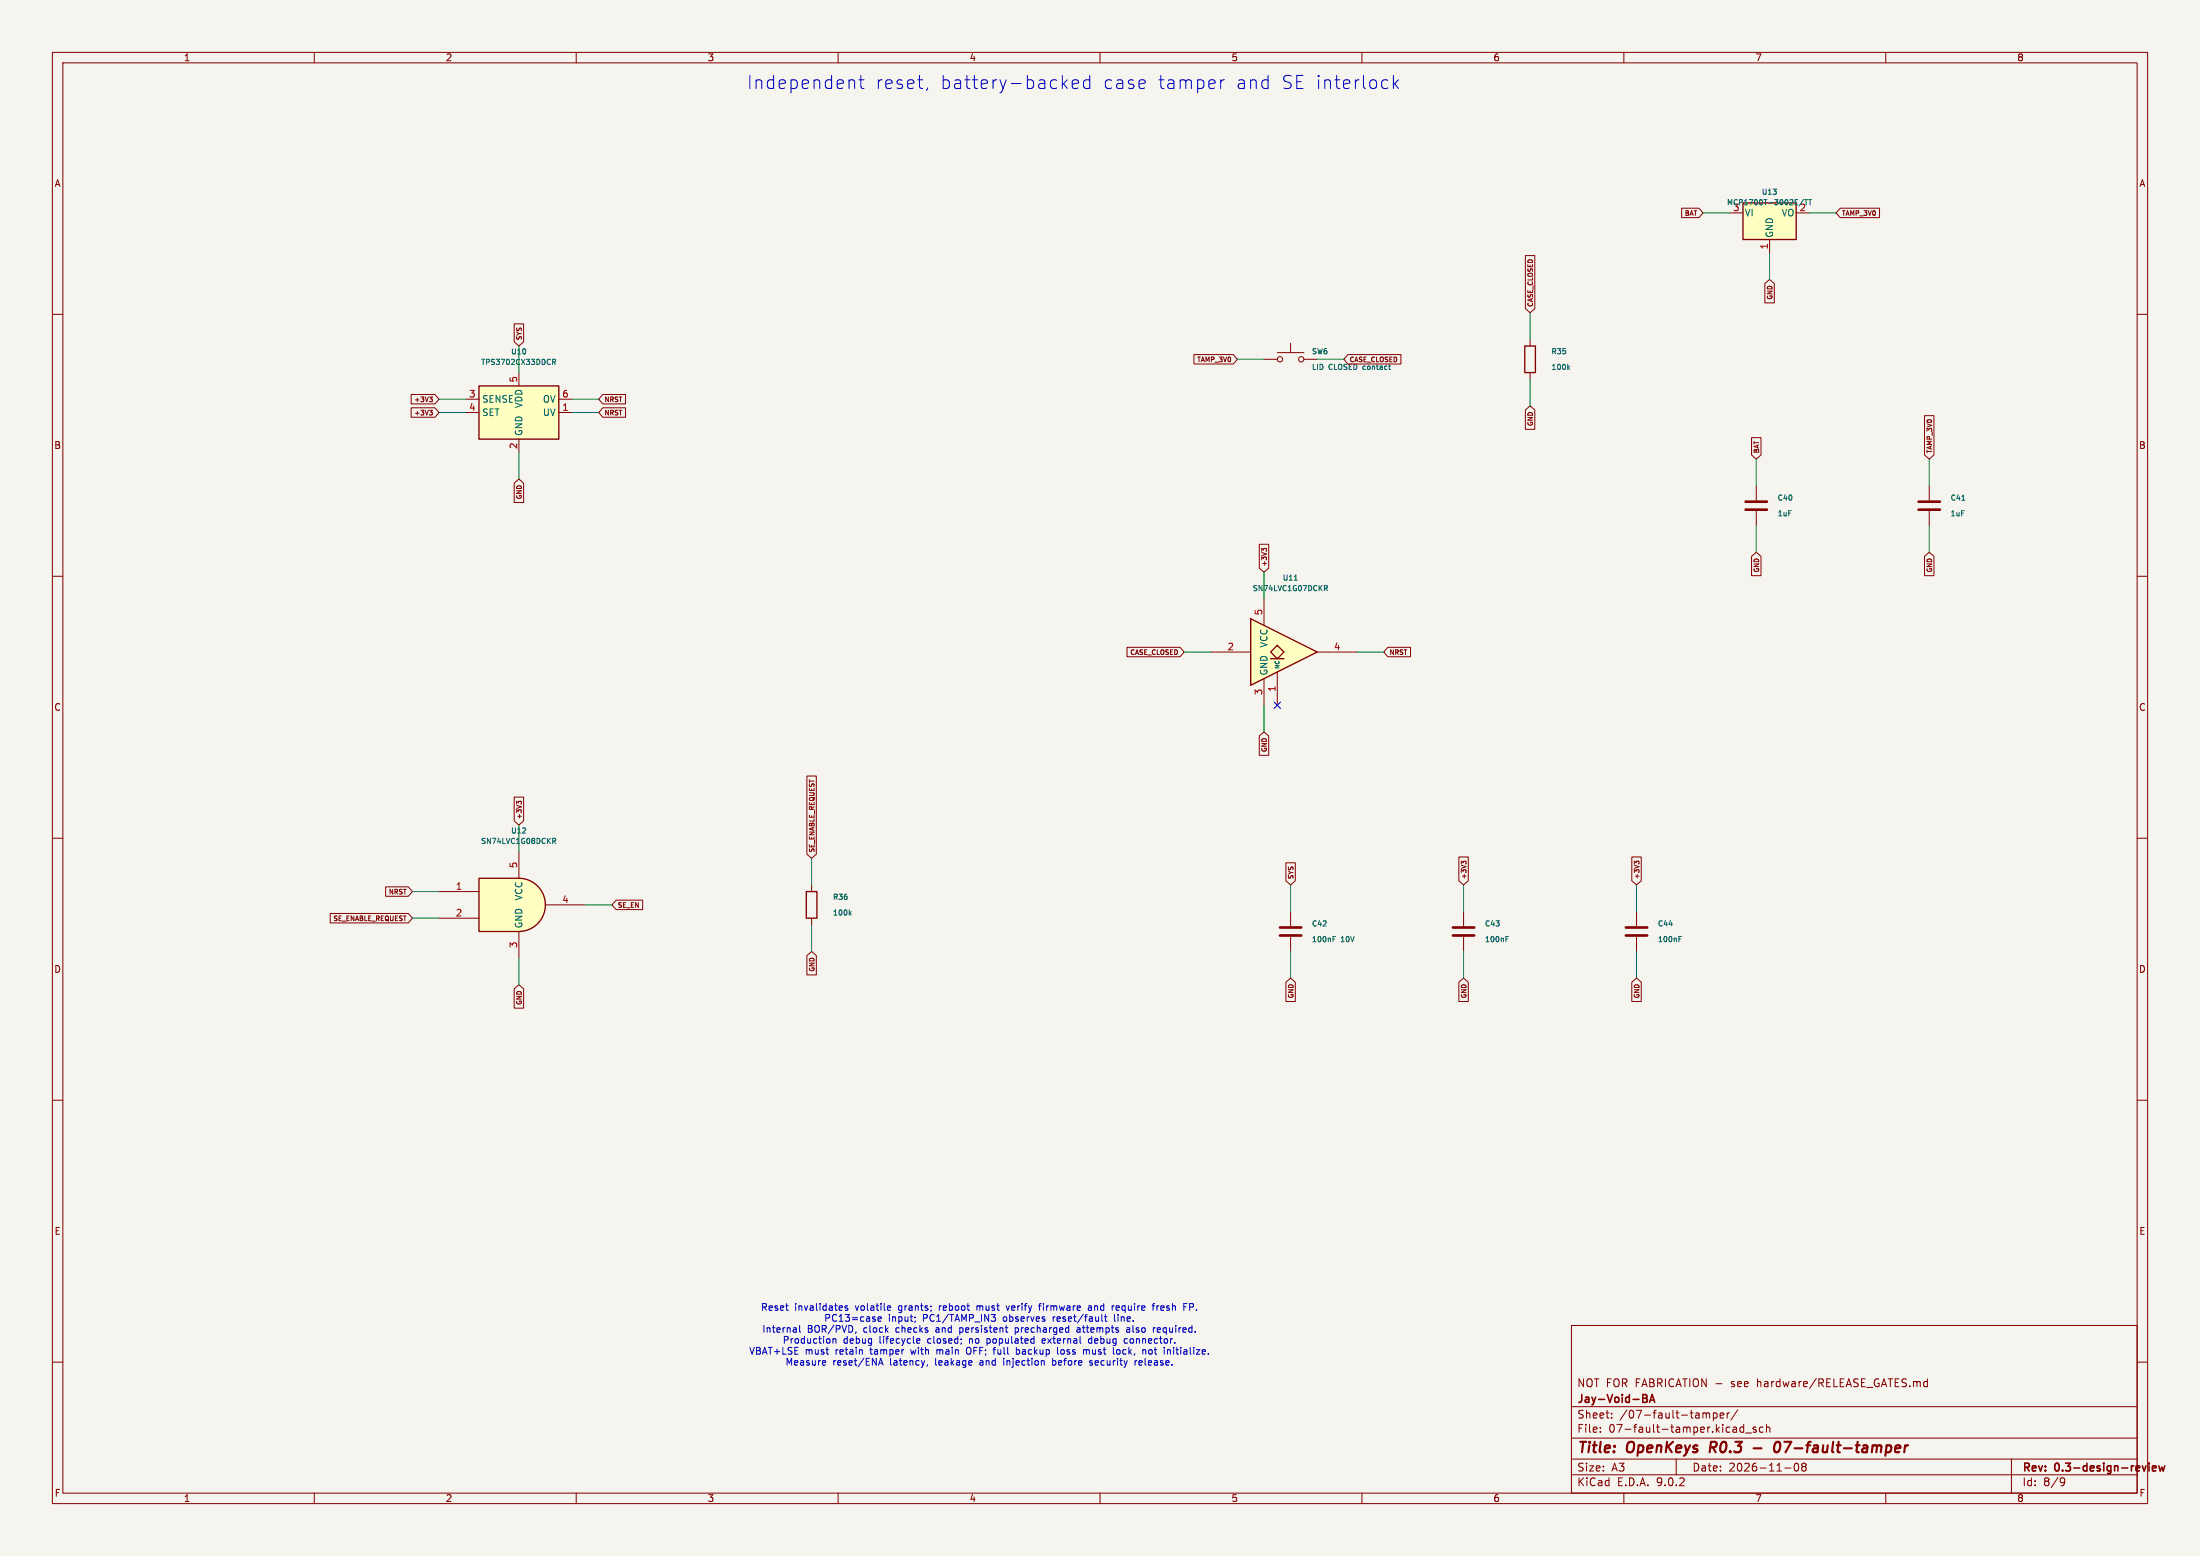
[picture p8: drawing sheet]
(kicad_sch
 (version 20250114)
 (generator "eeschema")
 (paper "A3")
 (title_block
  (title "OpenKeys R0.3 - 07-fault-tamper")
  (date "2026-11-08")
  (rev "0.3-design-review")
  (company "Jay-Void-BA")
  (comment 1 "NOT FOR FABRICATION - see hardware/RELEASE_GATES.md"))
 (lib_symbols
  (symbol "OpenKeys:MCP1700x-300xxTT"
   (pin_names
    (offset 0.254)) (exclude_from_sim no) (in_bom yes) (on_board yes)
   (property "Reference" "U" (at -3.81 3.175 0) (effects (font (size 1.27 1.27))))
   (property "Value" "MCP1700x-300xxTT" (at 0 3.175 0) (effects (font (size 1.27 1.27)) (justify left)))
   (property "Footprint" "Package_TO_SOT_SMD:SOT-23" (at 0 5.715 0) (effects (font (size 1.27 1.27)) (hide yes)))
   (property "Datasheet" "http://ww1.microchip.com/downloads/en/DeviceDoc/20001826D.pdf" (at 0 0 0) (effects (font (size 1.27 1.27)) (hide yes)))
   (property "Description" "250mA Low Quiscent Current LDO, 3.0V output, SOT-23" (at 0 0 0) (effects (font (size 1.27 1.27)) (hide yes)))
   (symbol "MCP1700x-300xxTT_0_1"
    (rectangle (start -5.08 1.905) (end 5.08 -5.08) (stroke (width 0.254) (type default)) (fill (type background))))
   (symbol "MCP1700x-300xxTT_1_1"
    (pin power_in line (at -7.62 0 0) (length 2.54) (name "VI" (effects (font (size 1.27 1.27)))) (number "3" (effects (font (size 1.27 1.27)))))
    (pin power_in line (at 0 -7.62 90) (length 2.54) (name "GND" (effects (font (size 1.27 1.27)))) (number "1" (effects (font (size 1.27 1.27)))))
    (pin power_out line (at 7.62 0 180) (length 2.54) (name "VO" (effects (font (size 1.27 1.27)))) (number "2" (effects (font (size 1.27 1.27))))))
   (embedded_fonts no))
  (symbol "OpenKeys:C"
   (pin_numbers (hide yes))
   (pin_names
    (offset 0.254)) (exclude_from_sim no) (in_bom yes) (on_board yes)
   (property "Reference" "C" (at 0.635 2.54 0) (effects (font (size 1.27 1.27)) (justify left)))
   (property "Value" "C" (at 0.635 -2.54 0) (effects (font (size 1.27 1.27)) (justify left)))
   (property "Footprint" "" (at 0.9652 -3.81 0) (effects (font (size 1.27 1.27)) (hide yes)))
   (property "Datasheet" "~" (at 0 0 0) (effects (font (size 1.27 1.27)) (hide yes)))
   (property "Description" "Unpolarized capacitor" (at 0 0 0) (effects (font (size 1.27 1.27)) (hide yes)))
   (symbol "C_0_1"
    (polyline (pts (xy -2.032 0.762) (xy 2.032 0.762)) (stroke (width 0.508) (type default)) (fill (type none)))
    (polyline (pts (xy -2.032 -0.762) (xy 2.032 -0.762)) (stroke (width 0.508) (type default)) (fill (type none))))
   (symbol "C_1_1"
    (pin passive line (at 0 3.81 270) (length 2.794) (name "~" (effects (font (size 1.27 1.27)))) (number "1" (effects (font (size 1.27 1.27)))))
    (pin passive line (at 0 -3.81 90) (length 2.794) (name "~" (effects (font (size 1.27 1.27)))) (number "2" (effects (font (size 1.27 1.27))))))
   (embedded_fonts no))
  (symbol "OpenKeys:TPS3702" (exclude_from_sim no) (in_bom yes) (on_board yes)
   (property "Reference" "U" (at -6.35 6.35 0) (effects (font (size 1.27 1.27))))
   (property "Value" "TPS3702" (at 6.35 6.35 0) (effects (font (size 1.27 1.27))))
   (property "Footprint" "Package_TO_SOT_SMD:SOT-23-6" (at 0 0 0) (effects (font (size 1.27 1.27)) (hide yes)))
   (property "Datasheet" "http://www.ti.com/lit/ds/symlink/tps3702.pdf" (at -10.16 10.16 0) (effects (font (size 1.27 1.27)) (hide yes)))
   (property "Description" "High-Accuracy, Overvoltage and Undervoltage Monitor, SOT-23-6" (at 0 0 0) (effects (font (size 1.27 1.27)) (hide yes)))
   (symbol "TPS3702_0_1"
    (rectangle (start -7.62 5.08) (end 7.62 -5.08) (stroke (width 0.254) (type default)) (fill (type background))))
   (symbol "TPS3702_1_1"
    (pin input line (at -10.16 2.54 0) (length 2.54) (name "SENSE" (effects (font (size 1.27 1.27)))) (number "3" (effects (font (size 1.27 1.27)))))
    (pin input line (at -10.16 0 0) (length 2.54) (name "SET" (effects (font (size 1.27 1.27)))) (number "4" (effects (font (size 1.27 1.27)))))
    (pin power_in line (at 0 7.62 270) (length 2.54) (name "VDD" (effects (font (size 1.27 1.27)))) (number "5" (effects (font (size 1.27 1.27)))))
    (pin power_in line (at 0 -7.62 90) (length 2.54) (name "GND" (effects (font (size 1.27 1.27)))) (number "2" (effects (font (size 1.27 1.27)))))
    (pin open_collector line (at 10.16 2.54 180) (length 2.54) (name "OV" (effects (font (size 1.27 1.27)))) (number "6" (effects (font (size 1.27 1.27)))))
    (pin open_collector line (at 10.16 0 180) (length 2.54) (name "UV" (effects (font (size 1.27 1.27)))) (number "1" (effects (font (size 1.27 1.27))))))
   (embedded_fonts no))
  (symbol "OpenKeys:SW_Push"
   (pin_numbers (hide yes))
   (pin_names
    (offset 1.016) (hide yes)) (exclude_from_sim no) (in_bom yes) (on_board yes)
   (property "Reference" "SW" (at 1.27 2.54 0) (effects (font (size 1.27 1.27)) (justify left)))
   (property "Value" "SW_Push" (at 0 -1.524 0) (effects (font (size 1.27 1.27))))
   (property "Footprint" "" (at 0 5.08 0) (effects (font (size 1.27 1.27)) (hide yes)))
   (property "Datasheet" "~" (at 0 5.08 0) (effects (font (size 1.27 1.27)) (hide yes)))
   (property "Description" "Push button switch, generic, two pins" (at 0 0 0) (effects (font (size 1.27 1.27)) (hide yes)))
   (symbol "SW_Push_0_1"
    (circle (center -2.032 0) (radius 0.508) (stroke (width 0) (type default)) (fill (type none)))
    (polyline (pts (xy 0 1.27) (xy 0 3.048)) (stroke (width 0) (type default)) (fill (type none)))
    (circle (center 2.032 0) (radius 0.508) (stroke (width 0) (type default)) (fill (type none)))
    (polyline (pts (xy 2.54 1.27) (xy -2.54 1.27)) (stroke (width 0) (type default)) (fill (type none)))
    (pin passive line (at -5.08 0 0) (length 2.54) (name "1" (effects (font (size 1.27 1.27)))) (number "1" (effects (font (size 1.27 1.27)))))
    (pin passive line (at 5.08 0 180) (length 2.54) (name "2" (effects (font (size 1.27 1.27)))) (number "2" (effects (font (size 1.27 1.27))))))
   (embedded_fonts no))
  (symbol "OpenKeys:R"
   (pin_numbers (hide yes))
   (pin_names
    (offset 0)) (exclude_from_sim no) (in_bom yes) (on_board yes)
   (property "Reference" "R" (at 2.032 0 90) (effects (font (size 1.27 1.27))))
   (property "Value" "R" (at 0 0 90) (effects (font (size 1.27 1.27))))
   (property "Footprint" "" (at -1.778 0 90) (effects (font (size 1.27 1.27)) (hide yes)))
   (property "Datasheet" "~" (at 0 0 0) (effects (font (size 1.27 1.27)) (hide yes)))
   (property "Description" "Resistor" (at 0 0 0) (effects (font (size 1.27 1.27)) (hide yes)))
   (symbol "R_0_1"
    (rectangle (start -1.016 -2.54) (end 1.016 2.54) (stroke (width 0.254) (type default)) (fill (type none))))
   (symbol "R_1_1"
    (pin passive line (at 0 3.81 270) (length 1.27) (name "~" (effects (font (size 1.27 1.27)))) (number "1" (effects (font (size 1.27 1.27)))))
    (pin passive line (at 0 -3.81 90) (length 1.27) (name "~" (effects (font (size 1.27 1.27)))) (number "2" (effects (font (size 1.27 1.27))))))
   (embedded_fonts no))
  (symbol "OpenKeys:74LVC1G07" (exclude_from_sim no) (in_bom yes) (on_board yes)
   (property "Reference" "U" (at 0 7.62 0) (effects (font (size 1.27 1.27))))
   (property "Value" "74LVC1G07" (at 3.81 -7.62 0) (effects (font (size 1.27 1.27))))
   (property "Footprint" "" (at 0 0 0) (effects (font (size 1.27 1.27)) (hide yes)))
   (property "Datasheet" "https://www.ti.com/lit/ds/symlink/sn74lvc1g07.pdf" (at 0 0 0) (effects (font (size 1.27 1.27)) (hide yes)))
   (property "Description" "Single Buffer Gate, Open Drain, Low-Voltage CMOS" (at 0 0 0) (effects (font (size 1.27 1.27)) (hide yes)))
   (symbol "74LVC1G07_0_1"
    (polyline (pts (xy -7.62 6.35) (xy -7.62 -6.35) (xy 5.08 0) (xy -7.62 6.35)) (stroke (width 0.254) (type default)) (fill (type background)))
    (polyline (pts (xy -3.81 -1.27) (xy -1.27 -1.27)) (stroke (width 0.254) (type default)) (fill (type background)))
    (polyline (pts (xy -2.54 1.27) (xy -3.81 0) (xy -2.54 -1.27) (xy -1.27 0) (xy -2.54 1.27)) (stroke (width 0.254) (type default)) (fill (type background))))
   (symbol "74LVC1G07_1_1"
    (pin input line (at -15.24 0 0) (length 7.62) (name "~" (effects (font (size 1.27 1.27)))) (number "2" (effects (font (size 1.27 1.27)))))
    (pin power_in line (at -5.08 10.16 270) (length 5.08) (name "VCC" (effects (font (size 1.27 1.27)))) (number "5" (effects (font (size 1.27 1.27)))))
    (pin power_in line (at -5.08 -10.16 90) (length 5.08) (name "GND" (effects (font (size 1.27 1.27)))) (number "3" (effects (font (size 1.27 1.27)))))
    (pin free line (at -2.54 -10.16 90) (length 6.35) (name "NC" (effects (font (size 0.762 0.762)))) (number "1" (effects (font (size 1.27 1.27)))))
    (pin open_collector line (at 12.7 0 180) (length 7.62) (name "~" (effects (font (size 1.27 1.27)))) (number "4" (effects (font (size 1.27 1.27))))))
   (embedded_fonts no))
  (symbol "OpenKeys:74LVC1G08" (exclude_from_sim no) (in_bom yes) (on_board yes)
   (property "Reference" "U" (at -5.08 7.62 0) (effects (font (size 1.27 1.27))))
   (property "Value" "74LVC1G08" (at 7.62 -7.62 0) (effects (font (size 1.27 1.27))))
   (property "Footprint" "" (at 0 0 0) (effects (font (size 1.27 1.27)) (hide yes)))
   (property "Datasheet" "https://www.ti.com/lit/ds/symlink/sn74lvc1g08.pdf" (at 0 0 0) (effects (font (size 1.27 1.27)) (hide yes)))
   (property "Description" "Single AND Gate, Low-Voltage CMOS" (at 0 0 0) (effects (font (size 1.27 1.27)) (hide yes)))
   (symbol "74LVC1G08_0_1"
    (arc (start 0 5.08) (mid 5.0579 0) (end 0 -5.08) (stroke (width 0.254) (type default)) (fill (type background)))
    (polyline (pts (xy 0 -5.08) (xy -7.62 -5.08) (xy -7.62 5.08) (xy 0 5.08)) (stroke (width 0.254) (type default)) (fill (type background))))
   (symbol "74LVC1G08_1_1"
    (pin input line (at -15.24 2.54 0) (length 7.62) (name "~" (effects (font (size 1.27 1.27)))) (number "1" (effects (font (size 1.27 1.27)))))
    (pin input line (at -15.24 -2.54 0) (length 7.62) (name "~" (effects (font (size 1.27 1.27)))) (number "2" (effects (font (size 1.27 1.27)))))
    (pin power_in line (at 0 10.16 270) (length 5.08) (name "VCC" (effects (font (size 1.27 1.27)))) (number "5" (effects (font (size 1.27 1.27)))))
    (pin power_in line (at 0 -10.16 90) (length 5.08) (name "GND" (effects (font (size 1.27 1.27)))) (number "3" (effects (font (size 1.27 1.27)))))
    (pin output line (at 12.7 0 180) (length 7.62) (name "~" (effects (font (size 1.27 1.27)))) (number "4" (effects (font (size 1.27 1.27))))))
   (embedded_fonts no)))
 (text "Independent reset, battery-backed case tamper and SE interlock" (at 205 16 0) (effects (font (size 2.5 2.5))))
 (wire (pts (xy 330.2 40.64) (xy 325.12 40.64)) (stroke (width 0) (type default)))
 (global_label "BAT"
  (shape input) (at 325.12 40.64 180) (effects (font (size 0.9 0.9)) (justify right))
  (property "Intersheetrefs" "${INTERSHEET_REFS}" (at 325.12 40.64 180) (effects (font (size 0.8 0.8)) (hide yes))))
 (wire (pts (xy 337.82 48.26) (xy 337.82 53.34)) (stroke (width 0) (type default)))
 (global_label "GND"
  (shape input) (at 337.82 53.34 270) (effects (font (size 0.9 0.9)) (justify right))
  (property "Intersheetrefs" "${INTERSHEET_REFS}" (at 337.82 53.34 270) (effects (font (size 0.8 0.8)) (hide yes))))
 (wire (pts (xy 345.44 40.64) (xy 350.52 40.64)) (stroke (width 0) (type default)))
 (global_label "TAMP_3V0"
  (shape input) (at 350.52 40.64 0) (effects (font (size 0.9 0.9)) (justify left))
  (property "Intersheetrefs" "${INTERSHEET_REFS}" (at 350.52 40.64 0) (effects (font (size 0.8 0.8)) (hide yes))))
 (symbol
  (lib_id "OpenKeys:MCP1700x-300xxTT") (at 337.82 40.64 0) (unit 1) (in_bom yes) (on_board yes) (dnp no)
  (property "Reference" "U13" (at 337.82 36.64 0) (effects (font (size 1 1))))
  (property "Value" "MCP1700T-3002E/TT" (at 337.82 38.64 0) (effects (font (size 1 1))))
  (property "Footprint" "Package_TO_SOT_SMD:SOT-23" (at 337.82 40.64 0) (effects (font (size 1 1)) (hide yes)))
  (property "Datasheet" "http://ww1.microchip.com/downloads/en/DeviceDoc/20001826D.pdf" (at 337.82 40.64 0) (effects (font (size 1 1)) (hide yes))) (pin "3") (pin "1") (pin "2"))
 (wire (pts (xy 335.28 92.71) (xy 335.28 87.63)) (stroke (width 0) (type default)))
 (global_label "BAT"
  (shape input) (at 335.28 87.63 90) (effects (font (size 0.9 0.9)) (justify left))
  (property "Intersheetrefs" "${INTERSHEET_REFS}" (at 335.28 87.63 90) (effects (font (size 0.8 0.8)) (hide yes))))
 (wire (pts (xy 335.28 100.33) (xy 335.28 105.41)) (stroke (width 0) (type default)))
 (global_label "GND"
  (shape input) (at 335.28 105.41 270) (effects (font (size 0.9 0.9)) (justify right))
  (property "Intersheetrefs" "${INTERSHEET_REFS}" (at 335.28 105.41 270) (effects (font (size 0.8 0.8)) (hide yes))))
 (symbol
  (lib_id "OpenKeys:C") (at 335.28 96.52 0) (unit 1) (in_bom yes) (on_board yes) (dnp no)
  (property "Reference" "C40" (at 339.28 95.02 0) (effects (font (size 1 1)) (justify left)))
  (property "Value" "1uF" (at 339.28 98.02 0) (effects (font (size 1 1)) (justify left)))
  (property "Footprint" "Capacitor_SMD:C_0603_1608Metric" (at 339.28 96.52 0) (effects (font (size 1 1)) (hide yes)))
  (property "Datasheet" "~" (at 339.28 96.52 0) (effects (font (size 1 1)) (hide yes))) (pin "1") (pin "2"))
 (wire (pts (xy 368.3 92.71) (xy 368.3 87.63)) (stroke (width 0) (type default)))
 (global_label "TAMP_3V0"
  (shape input) (at 368.3 87.63 90) (effects (font (size 0.9 0.9)) (justify left))
  (property "Intersheetrefs" "${INTERSHEET_REFS}" (at 368.3 87.63 90) (effects (font (size 0.8 0.8)) (hide yes))))
 (wire (pts (xy 368.3 100.33) (xy 368.3 105.41)) (stroke (width 0) (type default)))
 (global_label "GND"
  (shape input) (at 368.3 105.41 270) (effects (font (size 0.9 0.9)) (justify right))
  (property "Intersheetrefs" "${INTERSHEET_REFS}" (at 368.3 105.41 270) (effects (font (size 0.8 0.8)) (hide yes))))
 (symbol
  (lib_id "OpenKeys:C") (at 368.29999999999995 96.52 0) (unit 1) (in_bom yes) (on_board yes) (dnp no)
  (property "Reference" "C41" (at 372.3 95.02 0) (effects (font (size 1 1)) (justify left)))
  (property "Value" "1uF" (at 372.3 98.02 0) (effects (font (size 1 1)) (justify left)))
  (property "Footprint" "Capacitor_SMD:C_0603_1608Metric" (at 372.3 96.52 0) (effects (font (size 1 1)) (hide yes)))
  (property "Datasheet" "~" (at 372.3 96.52 0) (effects (font (size 1 1)) (hide yes))) (pin "1") (pin "2"))
 (wire (pts (xy 88.9 76.2) (xy 83.82 76.2)) (stroke (width 0) (type default)))
 (global_label "+3V3"
  (shape input) (at 83.82 76.2 180) (effects (font (size 0.9 0.9)) (justify right))
  (property "Intersheetrefs" "${INTERSHEET_REFS}" (at 83.82 76.2 180) (effects (font (size 0.8 0.8)) (hide yes))))
 (wire (pts (xy 88.9 78.74) (xy 83.82 78.74)) (stroke (width 0) (type default)))
 (global_label "+3V3"
  (shape input) (at 83.82 78.74 180) (effects (font (size 0.9 0.9)) (justify right))
  (property "Intersheetrefs" "${INTERSHEET_REFS}" (at 83.82 78.74 180) (effects (font (size 0.8 0.8)) (hide yes))))
 (wire (pts (xy 99.06 71.12) (xy 99.06 66.04)) (stroke (width 0) (type default)))
 (global_label "SYS"
  (shape input) (at 99.06 66.04 90) (effects (font (size 0.9 0.9)) (justify left))
  (property "Intersheetrefs" "${INTERSHEET_REFS}" (at 99.06 66.04 90) (effects (font (size 0.8 0.8)) (hide yes))))
 (wire (pts (xy 99.06 86.36) (xy 99.06 91.44)) (stroke (width 0) (type default)))
 (global_label "GND"
  (shape input) (at 99.06 91.44 270) (effects (font (size 0.9 0.9)) (justify right))
  (property "Intersheetrefs" "${INTERSHEET_REFS}" (at 99.06 91.44 270) (effects (font (size 0.8 0.8)) (hide yes))))
 (wire (pts (xy 109.22 76.2) (xy 114.3 76.2)) (stroke (width 0) (type default)))
 (global_label "NRST"
  (shape input) (at 114.3 76.2 0) (effects (font (size 0.9 0.9)) (justify left))
  (property "Intersheetrefs" "${INTERSHEET_REFS}" (at 114.3 76.2 0) (effects (font (size 0.8 0.8)) (hide yes))))
 (wire (pts (xy 109.22 78.74) (xy 114.3 78.74)) (stroke (width 0) (type default)))
 (global_label "NRST"
  (shape input) (at 114.3 78.74 0) (effects (font (size 0.9 0.9)) (justify left))
  (property "Intersheetrefs" "${INTERSHEET_REFS}" (at 114.3 78.74 0) (effects (font (size 0.8 0.8)) (hide yes))))
 (symbol
  (lib_id "OpenKeys:TPS3702") (at 99.06 78.74 0) (unit 1) (in_bom yes) (on_board yes) (dnp no)
  (property "Reference" "U10" (at 99.06 67.12 0) (effects (font (size 1 1))))
  (property "Value" "TPS3702CX33DDCR" (at 99.06 69.12 0) (effects (font (size 1 1))))
  (property "Footprint" "Package_TO_SOT_SMD:TSOT-23-6" (at 99.06 78.74 0) (effects (font (size 1 1)) (hide yes)))
  (property "Datasheet" "http://www.ti.com/lit/ds/symlink/tps3702.pdf" (at 99.06 78.74 0) (effects (font (size 1 1)) (hide yes))) (pin "3") (pin "4") (pin "5") (pin "2") (pin "6") (pin "1"))
 (wire (pts (xy 241.3 68.58) (xy 236.22 68.58)) (stroke (width 0) (type default)))
 (global_label "TAMP_3V0"
  (shape input) (at 236.22 68.58 180) (effects (font (size 0.9 0.9)) (justify right))
  (property "Intersheetrefs" "${INTERSHEET_REFS}" (at 236.22 68.58 180) (effects (font (size 0.8 0.8)) (hide yes))))
 (wire (pts (xy 251.46 68.58) (xy 256.54 68.58)) (stroke (width 0) (type default)))
 (global_label "CASE_CLOSED"
  (shape input) (at 256.54 68.58 0) (effects (font (size 0.9 0.9)) (justify left))
  (property "Intersheetrefs" "${INTERSHEET_REFS}" (at 256.54 68.58 0) (effects (font (size 0.8 0.8)) (hide yes))))
 (symbol
  (lib_id "OpenKeys:SW_Push") (at 246.38 68.58 0) (unit 1) (in_bom yes) (on_board yes) (dnp no)
  (property "Reference" "SW6" (at 250.38 67.08 0) (effects (font (size 1 1)) (justify left)))
  (property "Value" "LID CLOSED contact" (at 250.38 70.08 0) (effects (font (size 1 1)) (justify left)))
  (property "Footprint" "Button_Switch_SMD:SW_SPST_TL3342" (at 250.38 68.58 0) (effects (font (size 1 1)) (hide yes)))
  (property "Datasheet" "~" (at 250.38 68.58 0) (effects (font (size 1 1)) (hide yes))) (pin "1") (pin "2"))
 (wire (pts (xy 292.1 64.77) (xy 292.1 59.69)) (stroke (width 0) (type default)))
 (global_label "CASE_CLOSED"
  (shape input) (at 292.1 59.69 90) (effects (font (size 0.9 0.9)) (justify left))
  (property "Intersheetrefs" "${INTERSHEET_REFS}" (at 292.1 59.69 90) (effects (font (size 0.8 0.8)) (hide yes))))
 (wire (pts (xy 292.1 72.39) (xy 292.1 77.47)) (stroke (width 0) (type default)))
 (global_label "GND"
  (shape input) (at 292.1 77.47 270) (effects (font (size 0.9 0.9)) (justify right))
  (property "Intersheetrefs" "${INTERSHEET_REFS}" (at 292.1 77.47 270) (effects (font (size 0.8 0.8)) (hide yes))))
 (symbol
  (lib_id "OpenKeys:R") (at 292.1 68.58 0) (unit 1) (in_bom yes) (on_board yes) (dnp no)
  (property "Reference" "R35" (at 296.1 67.08 0) (effects (font (size 1 1)) (justify left)))
  (property "Value" "100k" (at 296.1 70.08 0) (effects (font (size 1 1)) (justify left)))
  (property "Footprint" "Resistor_SMD:R_0603_1608Metric" (at 296.1 68.58 0) (effects (font (size 1 1)) (hide yes)))
  (property "Datasheet" "~" (at 296.1 68.58 0) (effects (font (size 1 1)) (hide yes))) (pin "1") (pin "2"))
 (wire (pts (xy 231.14 124.46) (xy 226.06 124.46)) (stroke (width 0) (type default)))
 (global_label "CASE_CLOSED"
  (shape input) (at 226.06 124.46 180) (effects (font (size 0.9 0.9)) (justify right))
  (property "Intersheetrefs" "${INTERSHEET_REFS}" (at 226.06 124.46 180) (effects (font (size 0.8 0.8)) (hide yes))))
 (wire (pts (xy 241.3 114.3) (xy 241.3 109.22)) (stroke (width 0) (type default)))
 (global_label "+3V3"
  (shape input) (at 241.3 109.22 90) (effects (font (size 0.9 0.9)) (justify left))
  (property "Intersheetrefs" "${INTERSHEET_REFS}" (at 241.3 109.22 90) (effects (font (size 0.8 0.8)) (hide yes))))
 (wire (pts (xy 241.3 134.62) (xy 241.3 139.7)) (stroke (width 0) (type default)))
 (global_label "GND"
  (shape input) (at 241.3 139.7 270) (effects (font (size 0.9 0.9)) (justify right))
  (property "Intersheetrefs" "${INTERSHEET_REFS}" (at 241.3 139.7 270) (effects (font (size 0.8 0.8)) (hide yes))))
 (no_connect (at 243.84 134.62))
 (wire (pts (xy 259.08 124.46) (xy 264.16 124.46)) (stroke (width 0) (type default)))
 (global_label "NRST"
  (shape input) (at 264.16 124.46 0) (effects (font (size 0.9 0.9)) (justify left))
  (property "Intersheetrefs" "${INTERSHEET_REFS}" (at 264.16 124.46 0) (effects (font (size 0.8 0.8)) (hide yes))))
 (symbol
  (lib_id "OpenKeys:74LVC1G07") (at 246.38 124.46 0) (unit 1) (in_bom yes) (on_board yes) (dnp no)
  (property "Reference" "U11" (at 246.38 110.3 0) (effects (font (size 1 1))))
  (property "Value" "SN74LVC1G07DCKR" (at 246.38 112.3 0) (effects (font (size 1 1))))
  (property "Footprint" "Package_TO_SOT_SMD:SOT-353_SC-70-5" (at 246.38 124.46 0) (effects (font (size 1 1)) (hide yes)))
  (property "Datasheet" "https://www.ti.com/lit/ds/symlink/sn74lvc1g07.pdf" (at 246.38 124.46 0) (effects (font (size 1 1)) (hide yes))) (pin "2") (pin "5") (pin "3") (pin "1") (pin "4"))
 (wire (pts (xy 83.82 170.18) (xy 78.74 170.18)) (stroke (width 0) (type default)))
 (global_label "NRST"
  (shape input) (at 78.74 170.18 180) (effects (font (size 0.9 0.9)) (justify right))
  (property "Intersheetrefs" "${INTERSHEET_REFS}" (at 78.74 170.18 180) (effects (font (size 0.8 0.8)) (hide yes))))
 (wire (pts (xy 83.82 175.26) (xy 78.74 175.26)) (stroke (width 0) (type default)))
 (global_label "SE_ENABLE_REQUEST"
  (shape input) (at 78.74 175.26 180) (effects (font (size 0.9 0.9)) (justify right))
  (property "Intersheetrefs" "${INTERSHEET_REFS}" (at 78.74 175.26 180) (effects (font (size 0.8 0.8)) (hide yes))))
 (wire (pts (xy 99.06 162.56) (xy 99.06 157.48)) (stroke (width 0) (type default)))
 (global_label "+3V3"
  (shape input) (at 99.06 157.48 90) (effects (font (size 0.9 0.9)) (justify left))
  (property "Intersheetrefs" "${INTERSHEET_REFS}" (at 99.06 157.48 90) (effects (font (size 0.8 0.8)) (hide yes))))
 (wire (pts (xy 99.06 182.88) (xy 99.06 187.96)) (stroke (width 0) (type default)))
 (global_label "GND"
  (shape input) (at 99.06 187.96 270) (effects (font (size 0.9 0.9)) (justify right))
  (property "Intersheetrefs" "${INTERSHEET_REFS}" (at 99.06 187.96 270) (effects (font (size 0.8 0.8)) (hide yes))))
 (wire (pts (xy 111.76 172.72) (xy 116.84 172.72)) (stroke (width 0) (type default)))
 (global_label "SE_EN"
  (shape input) (at 116.84 172.72 0) (effects (font (size 0.9 0.9)) (justify left))
  (property "Intersheetrefs" "${INTERSHEET_REFS}" (at 116.84 172.72 0) (effects (font (size 0.8 0.8)) (hide yes))))
 (symbol
  (lib_id "OpenKeys:74LVC1G08") (at 99.06 172.72 0) (unit 1) (in_bom yes) (on_board yes) (dnp no)
  (property "Reference" "U12" (at 99.06 158.56 0) (effects (font (size 1 1))))
  (property "Value" "SN74LVC1G08DCKR" (at 99.06 160.56 0) (effects (font (size 1 1))))
  (property "Footprint" "Package_TO_SOT_SMD:SOT-353_SC-70-5" (at 99.06 172.72 0) (effects (font (size 1 1)) (hide yes)))
  (property "Datasheet" "https://www.ti.com/lit/ds/symlink/sn74lvc1g08.pdf" (at 99.06 172.72 0) (effects (font (size 1 1)) (hide yes))) (pin "1") (pin "2") (pin "5") (pin "3") (pin "4"))
 (wire (pts (xy 154.94 168.91) (xy 154.94 163.83)) (stroke (width 0) (type default)))
 (global_label "SE_ENABLE_REQUEST"
  (shape input) (at 154.94 163.83 90) (effects (font (size 0.9 0.9)) (justify left))
  (property "Intersheetrefs" "${INTERSHEET_REFS}" (at 154.94 163.83 90) (effects (font (size 0.8 0.8)) (hide yes))))
 (wire (pts (xy 154.94 176.53) (xy 154.94 181.61)) (stroke (width 0) (type default)))
 (global_label "GND"
  (shape input) (at 154.94 181.61 270) (effects (font (size 0.9 0.9)) (justify right))
  (property "Intersheetrefs" "${INTERSHEET_REFS}" (at 154.94 181.61 270) (effects (font (size 0.8 0.8)) (hide yes))))
 (symbol
  (lib_id "OpenKeys:R") (at 154.94 172.72 0) (unit 1) (in_bom yes) (on_board yes) (dnp no)
  (property "Reference" "R36" (at 158.94 171.22 0) (effects (font (size 1 1)) (justify left)))
  (property "Value" "100k" (at 158.94 174.22 0) (effects (font (size 1 1)) (justify left)))
  (property "Footprint" "Resistor_SMD:R_0603_1608Metric" (at 158.94 172.72 0) (effects (font (size 1 1)) (hide yes)))
  (property "Datasheet" "~" (at 158.94 172.72 0) (effects (font (size 1 1)) (hide yes))) (pin "1") (pin "2"))
 (wire (pts (xy 246.38 173.99) (xy 246.38 168.91)) (stroke (width 0) (type default)))
 (global_label "SYS"
  (shape input) (at 246.38 168.91 90) (effects (font (size 0.9 0.9)) (justify left))
  (property "Intersheetrefs" "${INTERSHEET_REFS}" (at 246.38 168.91 90) (effects (font (size 0.8 0.8)) (hide yes))))
 (wire (pts (xy 246.38 181.61) (xy 246.38 186.69)) (stroke (width 0) (type default)))
 (global_label "GND"
  (shape input) (at 246.38 186.69 270) (effects (font (size 0.9 0.9)) (justify right))
  (property "Intersheetrefs" "${INTERSHEET_REFS}" (at 246.38 186.69 270) (effects (font (size 0.8 0.8)) (hide yes))))
 (symbol
  (lib_id "OpenKeys:C") (at 246.38 177.8 0) (unit 1) (in_bom yes) (on_board yes) (dnp no)
  (property "Reference" "C42" (at 250.38 176.3 0) (effects (font (size 1 1)) (justify left)))
  (property "Value" "100nF 10V" (at 250.38 179.3 0) (effects (font (size 1 1)) (justify left)))
  (property "Footprint" "Capacitor_SMD:C_0603_1608Metric" (at 250.38 177.8 0) (effects (font (size 1 1)) (hide yes)))
  (property "Datasheet" "~" (at 250.38 177.8 0) (effects (font (size 1 1)) (hide yes))) (pin "1") (pin "2"))
 (wire (pts (xy 279.4 173.99) (xy 279.4 168.91)) (stroke (width 0) (type default)))
 (global_label "+3V3"
  (shape input) (at 279.4 168.91 90) (effects (font (size 0.9 0.9)) (justify left))
  (property "Intersheetrefs" "${INTERSHEET_REFS}" (at 279.4 168.91 90) (effects (font (size 0.8 0.8)) (hide yes))))
 (wire (pts (xy 279.4 181.61) (xy 279.4 186.69)) (stroke (width 0) (type default)))
 (global_label "GND"
  (shape input) (at 279.4 186.69 270) (effects (font (size 0.9 0.9)) (justify right))
  (property "Intersheetrefs" "${INTERSHEET_REFS}" (at 279.4 186.69 270) (effects (font (size 0.8 0.8)) (hide yes))))
 (symbol
  (lib_id "OpenKeys:C") (at 279.4 177.8 0) (unit 1) (in_bom yes) (on_board yes) (dnp no)
  (property "Reference" "C43" (at 283.4 176.3 0) (effects (font (size 1 1)) (justify left)))
  (property "Value" "100nF" (at 283.4 179.3 0) (effects (font (size 1 1)) (justify left)))
  (property "Footprint" "Capacitor_SMD:C_0603_1608Metric" (at 283.4 177.8 0) (effects (font (size 1 1)) (hide yes)))
  (property "Datasheet" "~" (at 283.4 177.8 0) (effects (font (size 1 1)) (hide yes))) (pin "1") (pin "2"))
 (wire (pts (xy 312.42 173.99) (xy 312.42 168.91)) (stroke (width 0) (type default)))
 (global_label "+3V3"
  (shape input) (at 312.42 168.91 90) (effects (font (size 0.9 0.9)) (justify left))
  (property "Intersheetrefs" "${INTERSHEET_REFS}" (at 312.42 168.91 90) (effects (font (size 0.8 0.8)) (hide yes))))
 (wire (pts (xy 312.42 181.61) (xy 312.42 186.69)) (stroke (width 0) (type default)))
 (global_label "GND"
  (shape input) (at 312.42 186.69 270) (effects (font (size 0.9 0.9)) (justify right))
  (property "Intersheetrefs" "${INTERSHEET_REFS}" (at 312.42 186.69 270) (effects (font (size 0.8 0.8)) (hide yes))))
 (symbol
  (lib_id "OpenKeys:C") (at 312.42 177.8 0) (unit 1) (in_bom yes) (on_board yes) (dnp no)
  (property "Reference" "C44" (at 316.42 176.3 0) (effects (font (size 1 1)) (justify left)))
  (property "Value" "100nF" (at 316.42 179.3 0) (effects (font (size 1 1)) (justify left)))
  (property "Footprint" "Capacitor_SMD:C_0603_1608Metric" (at 316.42 177.8 0) (effects (font (size 1 1)) (hide yes)))
  (property "Datasheet" "~" (at 316.42 177.8 0) (effects (font (size 1 1)) (hide yes))) (pin "1") (pin "2"))
 (text "Reset invalidates volatile grants; reboot must verify firmware and require fresh FP.\nPC13=case input; PC1/TAMP_IN3 observes reset/fault line.\nInternal BOR/PVD, clock checks and persistent precharged attempts also required.\nProduction debug lifecycle closed; no populated external debug connector.\nVBAT+LSE must retain tamper with main OFF; full backup loss must lock, not initialize.\nMeasure reset/ENA latency, leakage and injection before security release." (at 187 255 0) (effects (font (size 1.3 1.3)))))
